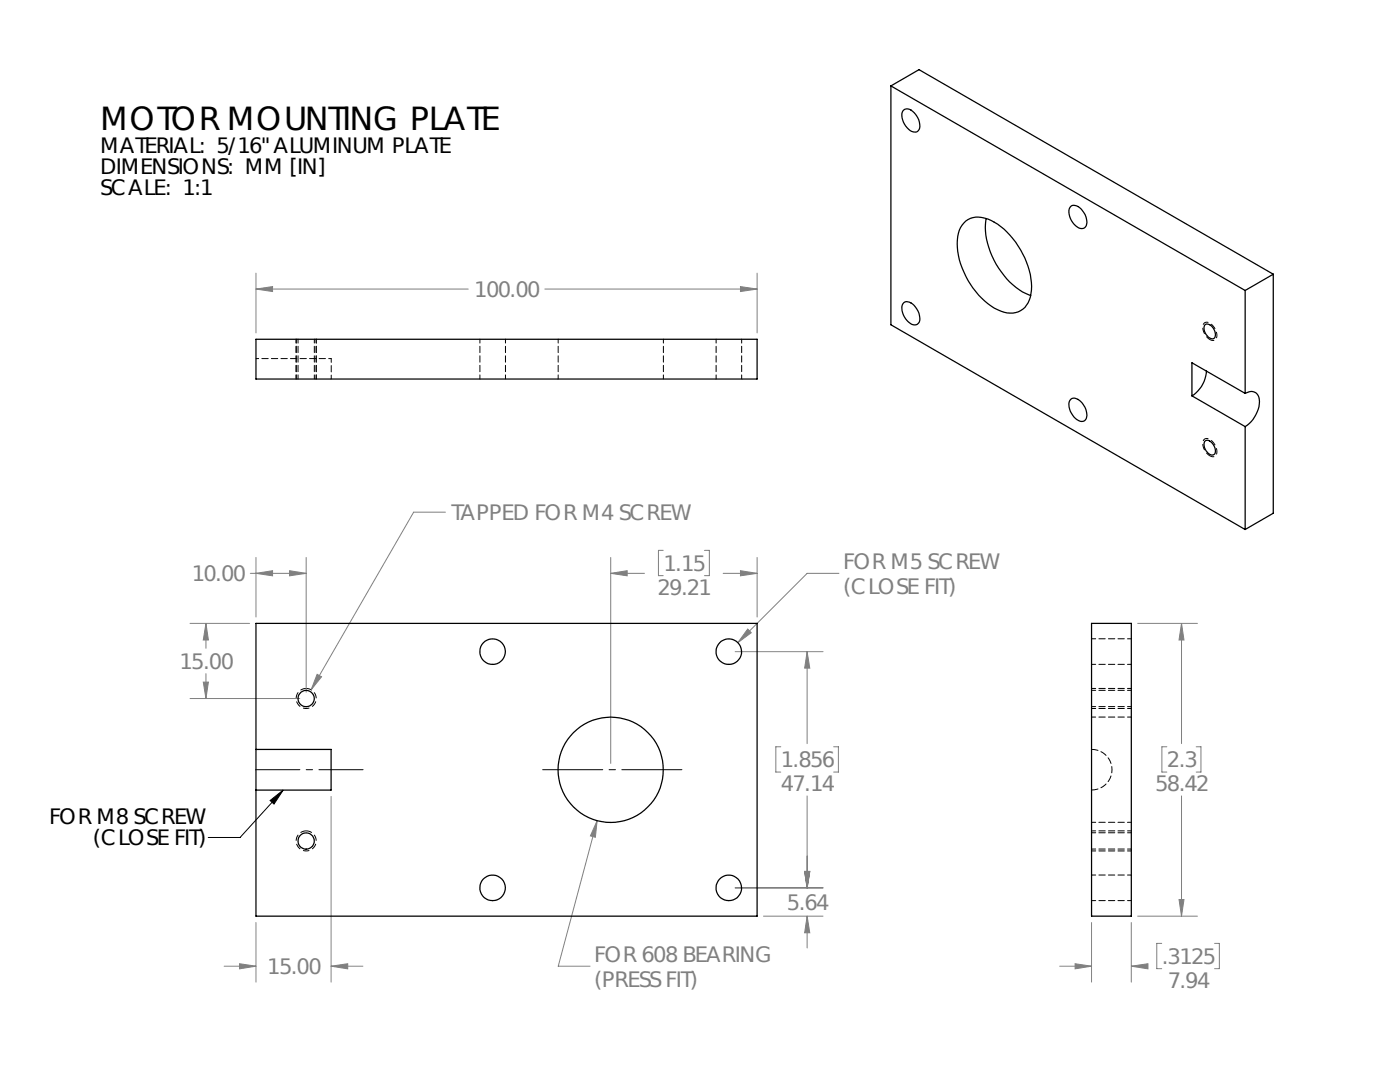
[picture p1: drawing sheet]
<svg xmlns="http://www.w3.org/2000/svg" width="279mm" height="216mm" viewBox="0 0 279 216" stroke-linecap="round" stroke-linejoin="round" font-family="sans-serif">
<g fill="none" stroke="#808080" stroke-width=".2">
<path d="M51.1 57.7l3.3-.5v1zM51.1 54.5v11.9M51.1 57.7h42.4M108.7 57.7h42.4M147.8 57.2l3.3 .5-3.3 .5zM151.1 54.5v11.9M50 114.4h11.1M51.1 114.4l3.3-.5v1zM51.1 111.2v11.9M57.8 113.9l3.3 .5-3.3 .5zM61.1 111.2v26.9M88.9 102.2h-6.4l-20.4 35.5"/>
<path d="M121.9 114.4l3.3-.5v1zM121.9 114.4h6.7M121.9 111.2v41.1M132.4 109.8h-1v5.1h1M140.6 109.8h1v5.1h-1M144.3 114.4h6.8M147.8 113.9l3.3 .5-3.3 .5zM151.1 111.2v11.9M167.4 114.4h-6.3l-13.9 13.8M37.9 124.4h11.9M37.9 139.4h21.9M40.6 136.1h1l-.5 3.3z"/>
<path d="M41.1 124.4l.5 3.3h-1zM41.1 124.4v5M41.1 134.4v5M63.3 134.5l.9 .5-2.1 2.7zM146.7 130h17.6M149.2 125.5l.7 .8-2.7 1.9zM161.1 130l.5 3.3h-1zM161.1 130v18.4M227 124.4h12M235.8 124.4l.5 3.3h-1zM235.8 124.4v24M66.1 158.9v37.1"/>
<path d="M155.8 149h-1v5.1h1M161.1 158.8v18.4M166.4 149h.9v5.1h-.9M232.9 149h-1v5.1h1M235.8 158.8v24M238.7 149h1v5.1h-1M119.2 163.8l-.4 3.3-1-.3zM119.2 163.8l-7.8 29h6.4M146.7 177.2h17.6M160.6 173.9h1l-.5 3.3zM235.3 179.5h1l-.5 3.3zM44.7 192.8h6.4"/>
<path d="M47.8 192.3l3.3 .5-3.3 .5zM51.1 184.1v11.9M66.1 192.8l3.3-.5v1zM66.1 192.8h6.3M152.4 182.8h11.9M161.1 182.8l.5 3.3h-1zM161.1 182.8v6.4M211.5 192.8h6.3M214.6 192.3l3.2 .5-3.2 .5zM217.8 184.1v11.9M225.8 192.8l3.3-.5v1zM225.8 192.8h2.3"/>
<path d="M225.8 184.1v11.9M227 182.8h12M231.8 188.2h-.9v5.1h.9M242.4 188.2h.9v5.1h-.9"/>
</g>
<path d="M61.1 137.4a2 2 0 0 1 1.8 2.9 2 2 0 0 1-3.4 .2 2 2 0 0 1 1.4-3.1h.2M61.1 165.8a2 2 0 0 1 1.8 2.9 2 2 0 0 1-3.5 .2 2 2 0 0 1 1.5-3.1h.2" fill="none" stroke="#000" stroke-width=".2" stroke-dasharray="1.3 .6" stroke-dashoffset=".1" stroke-linecap="butt"/>
<path d="M241.4 67.7a2.54 2.54 0 0 1-1.1-3.2 1.54 1.54 0 0 1 2.1 .9 1.78 1.78 0 0 1 0 2.5h-.4l-.6-.2M241.4 90.9a2.54 2.54 0 0 1-1.1-3.2 1.54 1.54 0 0 1 2.1 .9 1.78 1.78 0 0 1 0 2.5h-.4l-.6-.2" fill="none" stroke="#000" stroke-width=".2" stroke-dasharray="1.3 .6" stroke-dashoffset=".4" stroke-linecap="butt"/>
<path d="M53.9 159.7l2.6-2-1.8 2.7zM56.5 157.7l-8.6 9.4h-6.3" fill="none" stroke="#000" stroke-width=".2"/>
<path d="M72.5 153.6h-21.5" fill="none" stroke="#000" stroke-width=".2" stroke-dasharray="15.2 1.3 1.3 1.3" stroke-dashoffset="6.4"/>
<path d="M136.1 153.6h-27.8" fill="none" stroke="#000" stroke-width=".2" stroke-dasharray="15.2 1.3 1.3 1.3" stroke-dashoffset="3.3"/>
<path d="M59.1 75.6v-7.9M63.1 75.6v-7.9M217.9 137.4h7.9M217.9 141.4h7.9M217.9 165.8h7.9M217.9 169.8h7.9" fill="none" stroke="#000" stroke-width=".2" stroke-dasharray="1.3 .6" stroke-dashoffset=".5"/>
<path d="M149.2 125.5l-2 2.7 2.7-1.9zM161.1 130l.5 3.3h-1zM160.6 173.9h1l-.5 3.3zM147.8 113.9l3.3 .5-3.3 .5zM121.9 114.4l3.3-.5v1zM119.2 163.8l-1.4 3 1 .3zM51.1 114.4l3.3-.5v1zM57.8 113.9l3.3 .5-3.3 .5zM66.1 192.8l3.3-.5v1zM47.8 192.3l3.3 .5-3.3 .5zM63.3 134.5l-1.2 3.2 2.1-2.7zM41.1 124.4l.5 3.3h-1zM40.6 136.1h1l-.5 3.3zM161.1 182.8l.5 3.3h-1zM160.6 173.9h1l-.5 3.3zM51.1 57.7l3.3-.5v1zM147.8 57.2l3.3 .5-3.3 .5zM225.8 192.8l3.3-.5v1zM214.6 192.3l3.2 .5-3.2 .5zM235.8 124.4l.5 3.3h-1zM235.3 179.5h1l-.5 3.3z" fill="#808080"/>
<path d="M53.9 159.7l2.6-2-1.8 2.7z" fill="#000"/>
<g fill="none" stroke="#000" stroke-width=".25">
<path d="M177.8 17.1l5.6-3.2 70.7 40.8M177.8 17.1l70.7 40.9M177.8 17.1v47.7l70.7 40.9M180.4 21.9a1.72 1.72 0 0 1 2.3 .9 3 3 0 0 1 .6 3.3 1.57 1.57 0 0 1-2.3-.6 3.3 3.3 0 0 1-.8-3.4zM192.8 44.1a5 5 0 0 1 5.6 .2 16.2 16.2 0 0 1 7.4 13.6 4.4 4.4 0 0 1-3.7 4.6 9.1 9.1 0 0 1-6.8-3.6 15.2 15.2 0 0 1-4.2-11.7 4.7 4.7 0 0 1 1.7-3.1zM196.8 43.6a14.7 14.7 0 0 0 3.5 11.3 12.2 12.2 0 0 0 5.4 4.1M213.7 41.2a1.78 1.78 0 0 1 2.3 .9 2.99 2.99 0 0 1 .6 3.2 1.31 1.31 0 0 1-2-.3 3.4 3.4 0 0 1-1.1-3.6zM248.5 58v20.5M254.1 54.7l-5.6 3.3M254.1 54.7v47.7l-5.6 3.3M51.1 67.7h100v7.9h-100zM180.4 60.4a1.78 1.78 0 0 1 2.3 .9 3.4 3.4 0 0 1 .7 3 1.3 1.3 0 0 1-2.1-.1 3.4 3.4 0 0 1-1.1-3.6z"/>
<path d="M213.7 79.7a1.81 1.81 0 0 1 2.3 .8 3.1 3.1 0 0 1 .6 3.3 1.31 1.31 0 0 1-2-.3 3.4 3.4 0 0 1-1.1-3.6zM237.9 79l10.6 6.1M240.5 64.8a1.72 1.72 0 0 1 2 1.7 .79 .79 0 0 1-.3 1.1 .79 .79 0 0 1-1-.3 2.02 2.02 0 0 1-.7-2.5zM240.8 74a6.3 6.3 0 0 1-2.9 5M248.5 78.5a1.76 1.76 0 0 1 2-.2 1.76 1.76 0 0 1 .9 1.9 6.4 6.4 0 0 1-2.9 4.9M248.5 78.5l-10.6-6.1v6.6M240.5 88a1.43 1.43 0 0 1 1.8 1l.2 .7a.8 .8 0 0 1-.3 1 .8 .8 0 0 1-1-.2 2.02 2.02 0 0 1-.7-2.5zM248.5 85.1v20.6M51.1 124.4h100v58.4h-100zM217.8 124.4h8v58.4h-8zM51.1 149.5h15v8.2h-15"/>
<circle cx="61.1" cy="139.4" r="1.62"/>
<circle cx="98.3" cy="130" r="2.55"/>
<circle cx="145.5" cy="130" r="2.54"/>
<circle cx="121.9" cy="153.6" r="10.5"/>
<circle cx="61.1" cy="167.8" r="1.63"/>
<circle cx="98.3" cy="177.2" r="2.55"/>
<circle cx="145.5" cy="177.2" r="2.54"/>
</g>
<g fill="none" stroke="#000" stroke-width=".2" stroke-dasharray="1.3 .6" stroke-dashoffset=".5">
<path d="M59.5 67.7v7.9M62.7 75.6v-7.9M66.1 75.6v-4M95.8 67.7v7.9M100.9 75.6v-7.9M111.4 67.7v7.9M132.4 75.6v-7.9M142.9 67.7v7.9M148 75.6v-7.9M217.9 132.6h7.9M225.8 127.5h-7.9M225.8 137.7h-7.9"/>
<path d="M217.9 141h7.9M225.8 143.1h-7.9M217.9 179.7h7.9M217.9 164.1h7.9M217.9 169.4h7.9M225.8 174.6h-7.9M225.8 166.2h-7.9"/>
</g>
<path d="M66.1 71.6h-15" fill="none" stroke="#000" stroke-width=".2" stroke-dasharray="1.3 .6" stroke-dashoffset=".8"/>
<path d="M217.9 149.5a4.1 4.1 0 0 1 4 4.1 4.1 4.1 0 0 1-4 4" fill="none" stroke="#000" stroke-width=".2" stroke-dasharray="1.3 .6" stroke-dashoffset="1.9"/>
<text font-size="6.3" x="20" y="25.9">MOTOR MOUNTING PLATE</text>
<g font-size="4.2">
<text x="20" y="30.5">MATERIAL: 5/16&quot; ALUMINUM PLATE</text>
<text x="20" y="34.7">DIMENSIONS: MM [IN]</text>
<text x="20" y="38.9">SCALE: 1:1</text>
<text x="9.8" y="164.5">FOR M8 SCREW</text>
<text x="18.6" y="168.7">(CLOSE FIT)</text>
</g>
<g font-size="4.2" fill="#808080">
<text x="94.7" y="59.3">100.00</text>
<text x="90.1" y="103.8">TAPPED FOR M4 SCREW</text>
<text x="132.4" y="113.9">1.15</text>
<text x="168.3" y="113.5">FOR M5 SCREW</text>
<text x="38.3" y="116">10.00</text>
<text x="131.2" y="118.7">29.21</text>
<text x="168.3" y="118.5">(CLOSE FIT)</text>
<text x="35.8" y="133.5">15.00</text>
<text x="155.8" y="153.1">1.856</text>
<text x="232.9" y="153.1">2.3</text>
<text x="155.8" y="157.9">47.14</text>
<text x="230.5" y="157.9">58.42</text>
<text x="157" y="181.6">5.64</text>
<text x="118.6" y="191.9">FOR 608 BEARING</text>
<text x="53.3" y="194.4">15.00</text>
<text x="118.6" y="196.9">(PRESS FIT)</text>
<text x="231.9" y="192.3">.3125</text>
<text x="233" y="197.1">7.94</text>
</g>
</svg>
